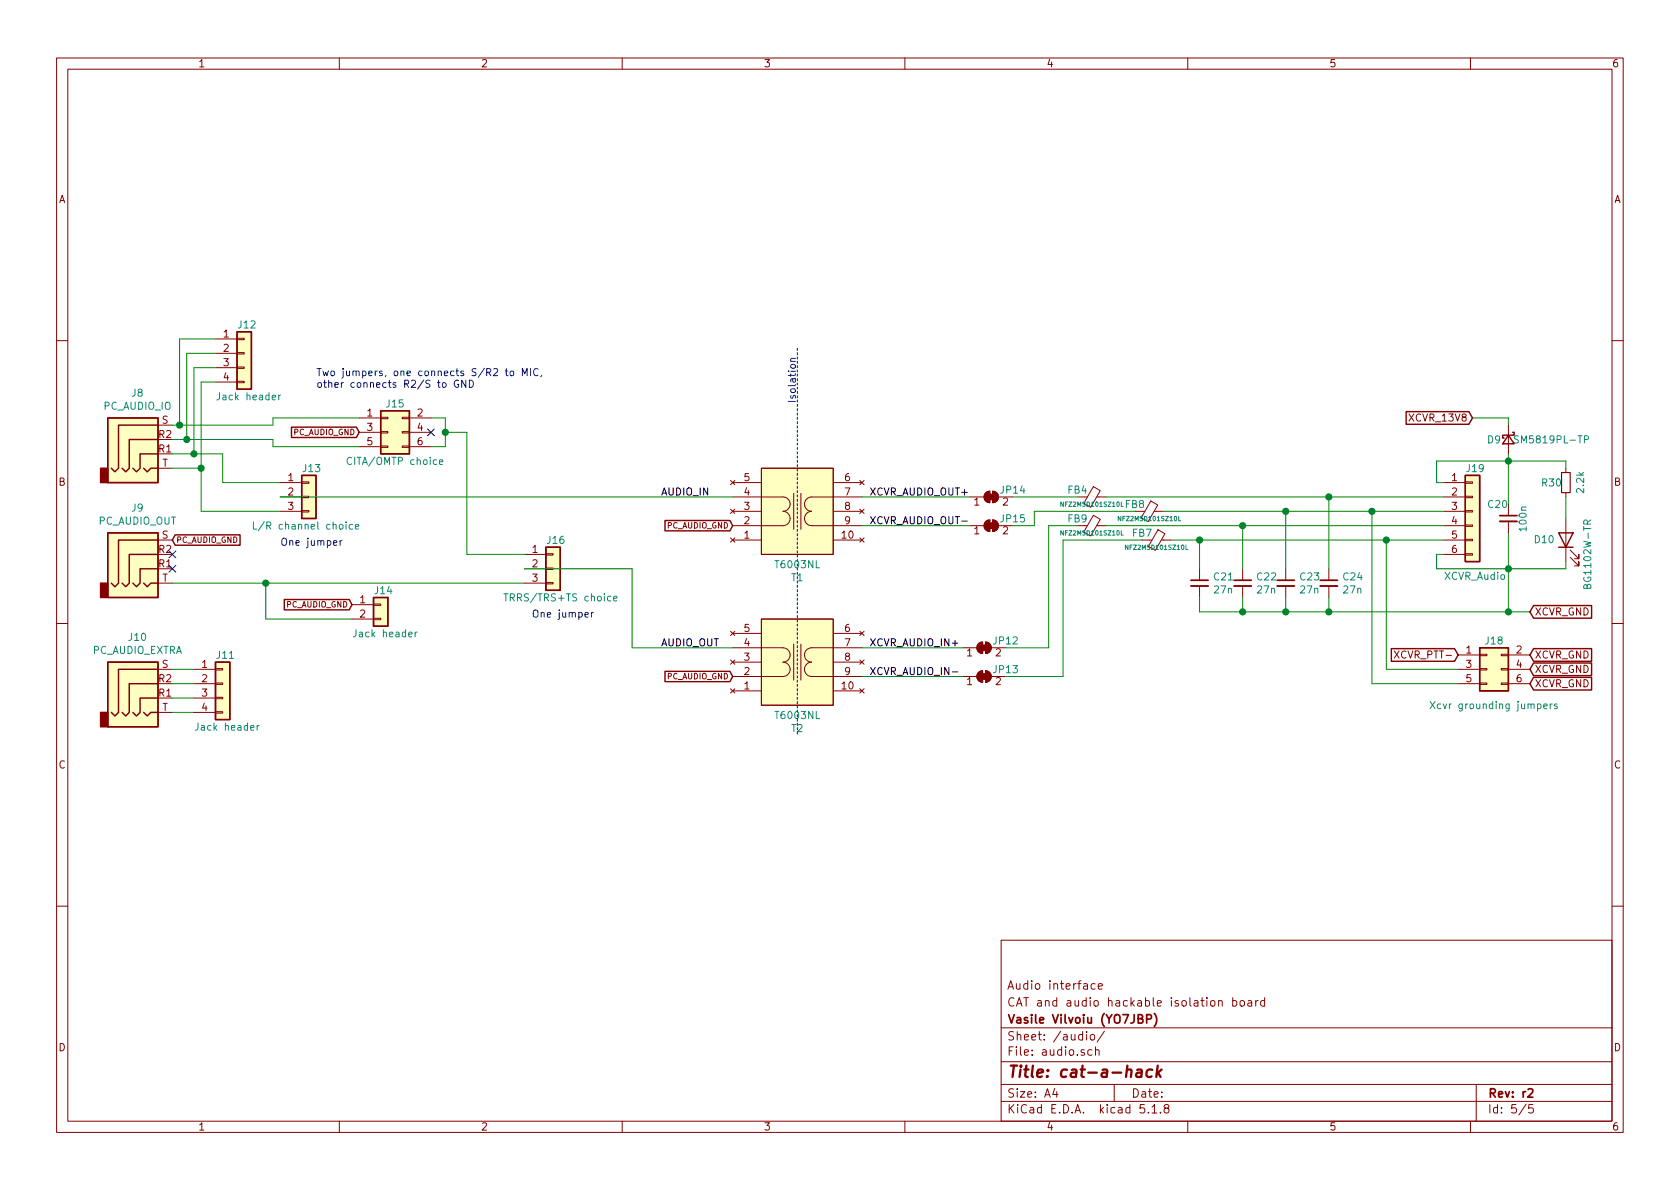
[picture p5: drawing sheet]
EESchema Schematic File Version 4
EELAYER 30 0
EELAYER END
$Descr A4 11693 8268
encoding utf-8
Sheet 5 5
Title "cat-a-hack"
Date ""
Rev "r2"
Comp "Vasile Vilvoiu (YO7JBP)"
Comment1 "CAT and audio hackable isolation board"
Comment2 "Audio interface"
Comment3 ""
Comment4 ""
$EndDescr
$Comp
L Connector_Generic:Conn_01x03 J?
U 1 1
P 2150 3450
AR Path="/5FA9890D" Ref="J?"  Part="1" 
AR Path="/5F9E817D/5FA9890D" Ref="J13"  Part="1" 
F 0 "J13" H 2100 3650 50  0000 L CNN
F 1 "L/R channel choice" H 1750 3250 50  0000 L CNN
F 2 "Connector_PinHeader_2.54mm:PinHeader_1x03_P2.54mm_Vertical" H 2150 3450 50  0001 C CNN
F 3 "~" H 2150 3450 50  0001 C CNN
	1    2150 3450
	1    0    0    -1  
$EndComp
NoConn ~ 3000 3000
$Comp
L Connector_Generic:Conn_01x03 J?
U 1 1
P 3850 3950
AR Path="/5FA98922" Ref="J?"  Part="1" 
AR Path="/5F9E817D/5FA98922" Ref="J16"  Part="1" 
F 0 "J16" H 3800 4150 50  0000 L CNN
F 1 "TRRS/TRS+TS choice" H 3500 3750 50  0000 L CNN
F 2 "Connector_PinHeader_2.54mm:PinHeader_1x03_P2.54mm_Vertical" H 3850 3950 50  0001 C CNN
F 3 "~" H 3850 3950 50  0001 C CNN
	1    3850 3950
	1    0    0    -1  
$EndComp
$Comp
L Connector:AudioJack4 J?
U 1 1
P 1000 4750
AR Path="/5FAA7D10" Ref="J?"  Part="1" 
AR Path="/5F9E817D/5FAA7D10" Ref="J10"  Part="1" 
F 0 "J10" H 957 5075 50  0000 C CNN
F 1 "PC_AUDIO_EXTRA" H 957 4984 50  0000 C CNN
F 2 "custom:SJ43514" H 1000 4750 50  0001 C CNN
F 3 "~" H 1000 4750 50  0001 C CNN
	1    1000 4750
	1    0    0    -1  
$EndComp
$Comp
L Connector:AudioJack4 J?
U 1 1
P 1000 3050
AR Path="/5FAA7D16" Ref="J?"  Part="1" 
AR Path="/5F9E817D/5FAA7D16" Ref="J8"  Part="1" 
F 0 "J8" H 957 3375 50  0000 C CNN
F 1 "PC_AUDIO_IO" H 957 3284 50  0000 C CNN
F 2 "custom:SJ43514" H 1000 3050 50  0001 C CNN
F 3 "~" H 1000 3050 50  0001 C CNN
	1    1000 3050
	1    0    0    -1  
$EndComp
Wire Wire Line
	1200 4650 1350 4650
Wire Wire Line
	1200 4750 1350 4750
Wire Wire Line
	1200 4850 1350 4850
Wire Wire Line
	1200 4950 1350 4950
$Comp
L Connector_Generic:Conn_01x04 J?
U 1 1
P 1550 4750
AR Path="/5FAA7D24" Ref="J?"  Part="1" 
AR Path="/5F9E817D/5FAA7D24" Ref="J11"  Part="1" 
F 0 "J11" H 1500 4950 50  0000 L CNN
F 1 "Jack header" H 1350 4450 50  0000 L CNN
F 2 "Connector_PinHeader_2.54mm:PinHeader_1x04_P2.54mm_Vertical" H 1550 4750 50  0001 C CNN
F 3 "~" H 1550 4750 50  0001 C CNN
	1    1550 4750
	1    0    0    -1  
$EndComp
$Comp
L Connector:AudioJack4 J?
U 1 1
P 1000 3850
AR Path="/5FAA7D2A" Ref="J?"  Part="1" 
AR Path="/5F9E817D/5FAA7D2A" Ref="J9"  Part="1" 
F 0 "J9" H 957 4175 50  0000 C CNN
F 1 "PC_AUDIO_OUT" H 957 4084 50  0000 C CNN
F 2 "custom:SJ43514" H 1000 3850 50  0001 C CNN
F 3 "~" H 1000 3850 50  0001 C CNN
	1    1000 3850
	1    0    0    -1  
$EndComp
Text GLabel 1200 3750 2    39   Input ~ 0
PC_AUDIO_GND
NoConn ~ 1200 3850
NoConn ~ 1200 3950
$Comp
L Connector_Generic:Conn_01x04 J?
U 1 1
P 1700 2450
AR Path="/5FB08005" Ref="J?"  Part="1" 
AR Path="/5F9E817D/5FB08005" Ref="J12"  Part="1" 
F 0 "J12" H 1650 2650 50  0000 L CNN
F 1 "Jack header" H 1500 2150 50  0000 L CNN
F 2 "Connector_PinHeader_2.54mm:PinHeader_1x04_P2.54mm_Vertical" H 1700 2450 50  0001 C CNN
F 3 "~" H 1700 2450 50  0001 C CNN
	1    1700 2450
	1    0    0    -1  
$EndComp
$Comp
L Connector_Generic:Conn_01x02 J?
U 1 1
P 2650 4200
AR Path="/5FB0800F" Ref="J?"  Part="1" 
AR Path="/5F9E817D/5FB0800F" Ref="J14"  Part="1" 
F 0 "J14" H 2600 4300 50  0000 L CNN
F 1 "Jack header" H 2450 4000 50  0000 L CNN
F 2 "Connector_PinHeader_2.54mm:PinHeader_1x02_P2.54mm_Vertical" H 2650 4200 50  0001 C CNN
F 3 "~" H 2650 4200 50  0001 C CNN
	1    2650 4200
	1    0    0    -1  
$EndComp
Text GLabel 2450 4200 0    39   Input ~ 0
PC_AUDIO_GND
Text GLabel 10150 4550 0    50   Input ~ 0
XCVR_PTT-
Text Notes 5550 2800 1    50   ~ 0
Isolation
Text GLabel 2500 3000 0    39   Input ~ 0
PC_AUDIO_GND
Wire Wire Line
	1200 2950 1250 2950
Wire Wire Line
	1900 2950 1900 2900
Wire Wire Line
	1900 2900 2500 2900
Wire Wire Line
	1200 3050 1300 3050
Wire Wire Line
	1900 3050 1900 3100
Wire Wire Line
	1900 3100 2500 3100
Text Notes 2200 2700 0    50   ~ 0
Two jumpers, one connects S/R2 to MIC,\nother connects R2/S to GND
Wire Wire Line
	1200 3150 1350 3150
Wire Wire Line
	1200 3250 1400 3250
Text Notes 1950 3800 0    50   ~ 0
One jumper
Wire Wire Line
	3000 2900 3100 2900
Wire Wire Line
	3100 3100 3000 3100
Wire Wire Line
	1200 4050 1850 4050
Wire Wire Line
	3100 2900 3100 3000
Wire Wire Line
	3100 3000 3250 3000
Wire Wire Line
	3250 3000 3250 3850
Wire Wire Line
	3250 3850 3650 3850
Connection ~ 3100 3000
Wire Wire Line
	3100 3000 3100 3100
Text Notes 3700 4300 0    50   ~ 0
One jumper
Connection ~ 1850 4050
Wire Wire Line
	1850 4050 3650 4050
Wire Wire Line
	1250 2950 1250 2350
Wire Wire Line
	1250 2350 1500 2350
Connection ~ 1250 2950
Wire Wire Line
	1250 2950 1900 2950
Wire Wire Line
	1300 3050 1300 2450
Wire Wire Line
	1300 2450 1500 2450
Connection ~ 1300 3050
Wire Wire Line
	1300 3050 1900 3050
Wire Wire Line
	1350 3150 1350 2550
Wire Wire Line
	1350 2550 1500 2550
Wire Wire Line
	1400 3250 1400 2650
Wire Wire Line
	1400 2650 1500 2650
Wire Wire Line
	1400 3250 1400 3550
Wire Wire Line
	1400 3550 1950 3550
Connection ~ 1400 3250
Wire Wire Line
	1350 3150 1550 3150
Wire Wire Line
	1550 3150 1550 3350
Wire Wire Line
	1550 3350 1950 3350
Connection ~ 1350 3150
$Comp
L custom:T6003NL T1
U 1 1
P 5100 3750
F 0 "T1" H 5550 4015 50  0000 C CNN
F 1 "T6003NL" H 5550 3924 50  0000 C CNN
F 2 "custom:T6003NL_HandSolder" H 6750 3850 50  0001 L CNN
F 3 "https://productfinder.pulseeng.com/products/datasheets/T628.pdf" H 6750 3800 50  0001 L CNN
F 4 "Audio Transformers / Signal Transformers SMD Audio Xfmr 70Ohms" H 6750 3700 50  0001 L CNN "Description"
F 5 "12.32" H 6750 3600 50  0001 L CNN "Height"
F 6 "673-T6003NL" H 6750 3500 50  0001 L CNN "Mouser Part Number"
F 7 "https://www.mouser.co.uk/ProductDetail/Pulse-Electronics/T6003NL?qs=iIVTEDlrHA11EixKe007%252BA%3D%3D" H 6750 3400 50  0001 L CNN "Mouser Price/Stock"
F 8 "Pulse" H 6750 3250 50  0001 L CNN "Manufacturer_Name"
F 9 "T6003NL" H 6750 3150 50  0001 L CNN "Manufacturer_Part_Number"
	1    5100 3750
	1    0    0    1   
$EndComp
$Comp
L custom:T6003NL T2
U 1 1
P 5100 4800
F 0 "T2" H 5550 5065 50  0000 C CNN
F 1 "T6003NL" H 5550 4974 50  0000 C CNN
F 2 "custom:T6003NL_HandSolder" H 6750 4900 50  0001 L CNN
F 3 "https://productfinder.pulseeng.com/products/datasheets/T628.pdf" H 6750 4850 50  0001 L CNN
F 4 "Audio Transformers / Signal Transformers SMD Audio Xfmr 70Ohms" H 6750 4750 50  0001 L CNN "Description"
F 5 "12.32" H 6750 4650 50  0001 L CNN "Height"
F 6 "673-T6003NL" H 6750 4550 50  0001 L CNN "Mouser Part Number"
F 7 "https://www.mouser.co.uk/ProductDetail/Pulse-Electronics/T6003NL?qs=iIVTEDlrHA11EixKe007%252BA%3D%3D" H 6750 4450 50  0001 L CNN "Mouser Price/Stock"
F 8 "Pulse" H 6750 4300 50  0001 L CNN "Manufacturer_Name"
F 9 "T6003NL" H 6750 4200 50  0001 L CNN "Manufacturer_Part_Number"
	1    5100 4800
	1    0    0    1   
$EndComp
Text GLabel 5100 3650 0    39   Input ~ 0
PC_AUDIO_GND
Wire Wire Line
	4400 3950 4400 4500
Wire Wire Line
	4400 4500 5100 4500
Text GLabel 5100 4700 0    39   Input ~ 0
PC_AUDIO_GND
Wire Wire Line
	6000 3650 6750 3650
Wire Wire Line
	7200 3650 7200 3550
Wire Wire Line
	7300 4500 7300 3650
Wire Wire Line
	7400 4700 7400 3750
Text GLabel 10650 4750 2    50   Input ~ 0
XCVR_GND
Text GLabel 10650 4650 2    50   Input ~ 0
XCVR_GND
Text GLabel 10650 4550 2    50   Input ~ 0
XCVR_GND
Wire Notes Line
	5550 5100 5550 2400
$Comp
L Connector_Generic:Conn_01x06 J?
U 1 1
P 10250 3550
AR Path="/5FAAD65E" Ref="J?"  Part="1" 
AR Path="/5F9E817D/5FAAD65E" Ref="J19"  Part="1" 
F 0 "J19" H 10200 3850 50  0000 L CNN
F 1 "XCVR_Audio" H 10050 3100 50  0000 L CNN
F 2 "custom:TB003-500-P06BE" H 10250 3550 50  0001 C CNN
F 3 "~" H 10250 3550 50  0001 C CNN
	1    10250 3550
	1    0    0    -1  
$EndComp
Text GLabel 10250 2900 0    50   Input ~ 0
XCVR_13V8
$Comp
L Device:C_Small C20
U 1 1
P 10500 3600
AR Path="/5F9E817D/5FC37879" Ref="C20"  Part="1" 
AR Path="/5F9E7705/5FC37879" Ref="C?"  Part="1" 
F 0 "C20" H 10350 3700 50  0000 L CNN
F 1 "100n" V 10600 3500 50  0000 L CNN
F 2 "Capacitor_SMD:C_1206_3216Metric_Pad1.42x1.75mm_HandSolder" H 10500 3600 50  0001 C CNN
F 3 "~" H 10500 3600 50  0001 C CNN
	1    10500 3600
	1    0    0    -1  
$EndComp
$Comp
L Device:D_Schottky_Small D?
U 1 1
P 10500 3050
AR Path="/5F9E7705/5FC37881" Ref="D?"  Part="1" 
AR Path="/5F9E817D/5FC37881" Ref="D9"  Part="1" 
F 0 "D9" V 10500 2950 50  0000 C CNN
F 1 "SM5819PL-TP" V 10500 3350 50  0000 C CNN
F 2 "Diode_SMD:D_SOD-123F" V 10500 3050 50  0001 C CNN
F 3 "~" V 10500 3050 50  0001 C CNN
	1    10500 3050
	0    1    1    0   
$EndComp
Wire Wire Line
	10000 3950 10000 3850
Wire Wire Line
	10000 3850 10050 3850
Wire Wire Line
	10000 3950 10500 3950
Wire Wire Line
	10050 3350 10000 3350
Wire Wire Line
	10000 3350 10000 3200
Wire Wire Line
	10000 3200 10500 3200
Wire Wire Line
	10500 3500 10500 3200
Wire Wire Line
	10500 3700 10500 3950
Wire Wire Line
	10250 2900 10500 2900
Wire Wire Line
	10500 2900 10500 2950
Wire Wire Line
	10500 3150 10500 3200
Connection ~ 10500 3200
$Comp
L Device:R_Small R?
U 1 1
P 10900 3350
AR Path="/5FDABC92" Ref="R?"  Part="1" 
AR Path="/5F9D7A3C/5FDABC92" Ref="R?"  Part="1" 
AR Path="/5F9E7705/5FDABC92" Ref="R?"  Part="1" 
AR Path="/5F9E817D/5FDABC92" Ref="R30"  Part="1" 
F 0 "R30" H 10800 3350 50  0000 C CNN
F 1 "2.2k" V 11000 3350 50  0000 C CNN
F 2 "Resistor_SMD:R_1206_3216Metric_Pad1.42x1.75mm_HandSolder" H 10900 3350 50  0001 C CNN
F 3 "~" H 10900 3350 50  0001 C CNN
	1    10900 3350
	1    0    0    -1  
$EndComp
$Comp
L Device:LED D?
U 1 1
P 10900 3750
AR Path="/5FDABC98" Ref="D?"  Part="1" 
AR Path="/5F9D7A3C/5FDABC98" Ref="D?"  Part="1" 
AR Path="/5F9E7705/5FDABC98" Ref="D?"  Part="1" 
AR Path="/5F9E817D/5FDABC98" Ref="D10"  Part="1" 
F 0 "D10" V 10900 3900 50  0000 C CNN
F 1 "BG1102W-TR" H 10800 3600 50  0000 C CNN
F 2 "LED_SMD:LED_1206_3216Metric_Pad1.42x1.75mm_HandSolder" H 10900 3750 50  0001 C CNN
F 3 "~" H 10900 3750 50  0001 C CNN
	1    10900 3750
	0    -1   -1   0   
$EndComp
Wire Wire Line
	10900 3250 10900 3200
Wire Wire Line
	10500 3200 10900 3200
Wire Wire Line
	10900 3450 10900 3600
Wire Wire Line
	10900 3900 10900 3950
Wire Wire Line
	10900 3950 10500 3950
Connection ~ 10500 3950
Text Label 4600 3450 0    50   ~ 0
AUDIO_IN
Text Label 4600 4500 0    50   ~ 0
AUDIO_OUT
$Comp
L Jumper:SolderJumper_2_Bridged JP?
U 1 1
P 6900 3450
AR Path="/5F9E7705/5FF738C4" Ref="JP?"  Part="1" 
AR Path="/5F9E817D/5FF738C4" Ref="JP14"  Part="1" 
F 0 "JP14" H 7050 3500 50  0000 C CNN
F 1 "SolderJumper_2_Bridged" H 6900 3564 50  0001 C CNN
F 2 "Jumper:SolderJumper-2_P1.3mm_Bridged_RoundedPad1.0x1.5mm" H 6900 3450 50  0001 C CNN
F 3 "~" H 6900 3450 50  0001 C CNN
	1    6900 3450
	1    0    0    -1  
$EndComp
Wire Wire Line
	6000 3450 6750 3450
$Comp
L Jumper:SolderJumper_2_Bridged JP?
U 1 1
P 6900 3650
AR Path="/5F9E7705/5FF7A2F0" Ref="JP?"  Part="1" 
AR Path="/5F9E817D/5FF7A2F0" Ref="JP15"  Part="1" 
F 0 "JP15" H 7050 3700 50  0000 C CNN
F 1 "SolderJumper_2_Bridged" H 6900 3764 50  0001 C CNN
F 2 "Jumper:SolderJumper-2_P1.3mm_Bridged_RoundedPad1.0x1.5mm" H 6900 3650 50  0001 C CNN
F 3 "~" H 6900 3650 50  0001 C CNN
	1    6900 3650
	1    0    0    -1  
$EndComp
$Comp
L Connector_Generic:Conn_02x03_Odd_Even J15
U 1 1
P 2700 3000
F 0 "J15" H 2750 3200 50  0000 C CNN
F 1 "CITA/OMTP choice" H 2750 2800 50  0000 C CNN
F 2 "Connector_PinHeader_2.54mm:PinHeader_2x03_P2.54mm_Vertical" H 2700 3000 50  0001 C CNN
F 3 "~" H 2700 3000 50  0001 C CNN
	1    2700 3000
	1    0    0    -1  
$EndComp
$Comp
L Connector_Generic:Conn_02x03_Odd_Even J18
U 1 1
P 10350 4650
F 0 "J18" H 10400 4850 50  0000 C CNN
F 1 "Xcvr grounding jumpers" H 10400 4400 50  0000 C CNN
F 2 "Connector_PinHeader_2.54mm:PinHeader_2x03_P2.54mm_Vertical" H 10350 4650 50  0001 C CNN
F 3 "~" H 10350 4650 50  0001 C CNN
	1    10350 4650
	1    0    0    -1  
$EndComp
Wire Wire Line
	1850 4300 2450 4300
Wire Wire Line
	1850 4050 1850 4300
Wire Wire Line
	7000 4500 7300 4500
Wire Wire Line
	6000 4500 6700 4500
$Comp
L Jumper:SolderJumper_2_Bridged JP?
U 1 1
P 6850 4500
AR Path="/5F9E7705/5FF7B162" Ref="JP?"  Part="1" 
AR Path="/5F9E817D/5FF7B162" Ref="JP12"  Part="1" 
F 0 "JP12" H 7000 4550 50  0000 C CNN
F 1 "SolderJumper_2_Bridged" H 6850 4614 50  0001 C CNN
F 2 "Jumper:SolderJumper-2_P1.3mm_Bridged_RoundedPad1.0x1.5mm" H 6850 4500 50  0001 C CNN
F 3 "~" H 6850 4500 50  0001 C CNN
	1    6850 4500
	1    0    0    -1  
$EndComp
Wire Wire Line
	6000 4700 6700 4700
$Comp
L Jumper:SolderJumper_2_Bridged JP?
U 1 1
P 6850 4700
AR Path="/5F9E7705/5FF7BC41" Ref="JP?"  Part="1" 
AR Path="/5F9E817D/5FF7BC41" Ref="JP13"  Part="1" 
F 0 "JP13" H 7000 4750 50  0000 C CNN
F 1 "SolderJumper_2_Bridged" H 6850 4814 50  0001 C CNN
F 2 "Jumper:SolderJumper-2_P1.3mm_Bridged_RoundedPad1.0x1.5mm" H 6850 4700 50  0001 C CNN
F 3 "~" H 6850 4700 50  0001 C CNN
	1    6850 4700
	1    0    0    -1  
$EndComp
Text Label 6050 4500 0    50   ~ 0
XCVR_AUDIO_IN+
Text Label 6050 4700 0    50   ~ 0
XCVR_AUDIO_IN-
Text Label 6050 3650 0    50   ~ 0
XCVR_AUDIO_OUT-
Text Label 6050 3450 0    50   ~ 0
XCVR_AUDIO_OUT+
$Comp
L Device:C_Small C24
U 1 1
P 9250 4050
F 0 "C24" H 9342 4096 50  0000 L CNN
F 1 "27n" H 9342 4005 50  0000 L CNN
F 2 "Capacitor_SMD:C_1206_3216Metric_Pad1.42x1.75mm_HandSolder" H 9250 4050 50  0001 C CNN
F 3 "~" H 9250 4050 50  0001 C CNN
	1    9250 4050
	1    0    0    -1  
$EndComp
$Comp
L Device:C_Small C23
U 1 1
P 8950 4050
F 0 "C23" H 9042 4096 50  0000 L CNN
F 1 "27n" H 9042 4005 50  0000 L CNN
F 2 "Capacitor_SMD:C_1206_3216Metric_Pad1.42x1.75mm_HandSolder" H 8950 4050 50  0001 C CNN
F 3 "~" H 8950 4050 50  0001 C CNN
	1    8950 4050
	1    0    0    -1  
$EndComp
Text GLabel 10650 4250 2    50   Input ~ 0
XCVR_GND
Wire Wire Line
	10500 4250 10650 4250
Wire Wire Line
	10500 3950 10500 4250
Wire Wire Line
	9250 4250 9250 4150
Wire Wire Line
	9250 4250 8950 4250
Wire Wire Line
	8950 4250 8950 4150
Connection ~ 9250 4250
Wire Wire Line
	1950 3450 5100 3450
Wire Wire Line
	3650 3950 4400 3950
$Comp
L Device:C_Small C22
U 1 1
P 8650 4050
F 0 "C22" H 8742 4096 50  0000 L CNN
F 1 "27n" H 8742 4005 50  0000 L CNN
F 2 "Capacitor_SMD:C_1206_3216Metric_Pad1.42x1.75mm_HandSolder" H 8650 4050 50  0001 C CNN
F 3 "~" H 8650 4050 50  0001 C CNN
	1    8650 4050
	1    0    0    -1  
$EndComp
$Comp
L Device:C_Small C21
U 1 1
P 8350 4050
F 0 "C21" H 8442 4096 50  0000 L CNN
F 1 "27n" H 8442 4005 50  0000 L CNN
F 2 "Capacitor_SMD:C_1206_3216Metric_Pad1.42x1.75mm_HandSolder" H 8350 4050 50  0001 C CNN
F 3 "~" H 8350 4050 50  0001 C CNN
	1    8350 4050
	1    0    0    -1  
$EndComp
$Comp
L Device:Ferrite_Bead_Small FB4
U 1 1
P 7600 3450
F 0 "FB4" V 7550 3350 50  0000 C CNN
F 1 "NFZ2MSD101SZ10L" V 7650 3450 31  0000 C CNN
F 2 "custom:NFZ2MSD101SZ10L_0806_Handsolder" V 7530 3450 50  0001 C CNN
F 3 "~" H 7600 3450 50  0001 C CNN
	1    7600 3450
	0    1    1    0   
$EndComp
$Comp
L Device:Ferrite_Bead_Small FB9
U 1 1
P 7600 3650
F 0 "FB9" V 7550 3550 50  0000 C CNN
F 1 "NFZ2MSD101SZ10L" V 7650 3650 31  0000 C CNN
F 2 "custom:NFZ2MSD101SZ10L_0806_Handsolder" V 7530 3650 50  0001 C CNN
F 3 "~" H 7600 3650 50  0001 C CNN
	1    7600 3650
	0    1    1    0   
$EndComp
$Comp
L Device:Ferrite_Bead_Small FB7
U 1 1
P 8050 3750
F 0 "FB7" V 8000 3650 50  0000 C CNN
F 1 "NFZ2MSD101SZ10L" V 8100 3750 31  0000 C CNN
F 2 "custom:NFZ2MSD101SZ10L_0806_Handsolder" V 7980 3750 50  0001 C CNN
F 3 "~" H 8050 3750 50  0001 C CNN
	1    8050 3750
	0    1    1    0   
$EndComp
Wire Wire Line
	8350 3750 8350 3950
Wire Wire Line
	8650 3650 8650 3950
Wire Wire Line
	8950 3950 8950 3550
Wire Wire Line
	9250 3950 9250 3450
Wire Wire Line
	8350 4150 8350 4250
Wire Wire Line
	8350 4250 8650 4250
Connection ~ 8950 4250
Wire Wire Line
	8650 4150 8650 4250
Connection ~ 8650 4250
Wire Wire Line
	8650 4250 8950 4250
Wire Wire Line
	7050 3650 7200 3650
Wire Wire Line
	7000 4700 7400 4700
Wire Wire Line
	7050 3450 7500 3450
Wire Wire Line
	7300 3650 7500 3650
Wire Wire Line
	9650 4650 9650 3750
Wire Wire Line
	9550 4750 9550 3550
Wire Wire Line
	7200 3550 7900 3550
$Comp
L Device:Ferrite_Bead_Small FB8
U 1 1
P 8000 3550
F 0 "FB8" V 7950 3450 50  0000 C CNN
F 1 "NFZ2MSD101SZ10L" V 8050 3550 31  0000 C CNN
F 2 "custom:NFZ2MSD101SZ10L_0806_Handsolder" V 7930 3550 50  0001 C CNN
F 3 "~" H 8000 3550 50  0001 C CNN
	1    8000 3550
	0    1    1    0   
$EndComp
Wire Wire Line
	7700 3450 9250 3450
Wire Wire Line
	8100 3550 8950 3550
Wire Wire Line
	7700 3650 8650 3650
Wire Wire Line
	7400 3750 7950 3750
Wire Wire Line
	8150 3750 8350 3750
Connection ~ 8350 3750
Connection ~ 8650 3650
Connection ~ 8950 3550
Connection ~ 9250 3450
Wire Wire Line
	8350 3750 9650 3750
Wire Wire Line
	8650 3650 10050 3650
Wire Wire Line
	8950 3550 9550 3550
Wire Wire Line
	9250 3450 10050 3450
Wire Wire Line
	9250 4250 10500 4250
Connection ~ 10500 4250
Connection ~ 9550 3550
Wire Wire Line
	9550 3550 10050 3550
Connection ~ 9650 3750
Wire Wire Line
	9650 3750 10050 3750
Wire Wire Line
	9650 4650 10150 4650
Wire Wire Line
	9550 4750 10150 4750
$EndSCHEMATC
